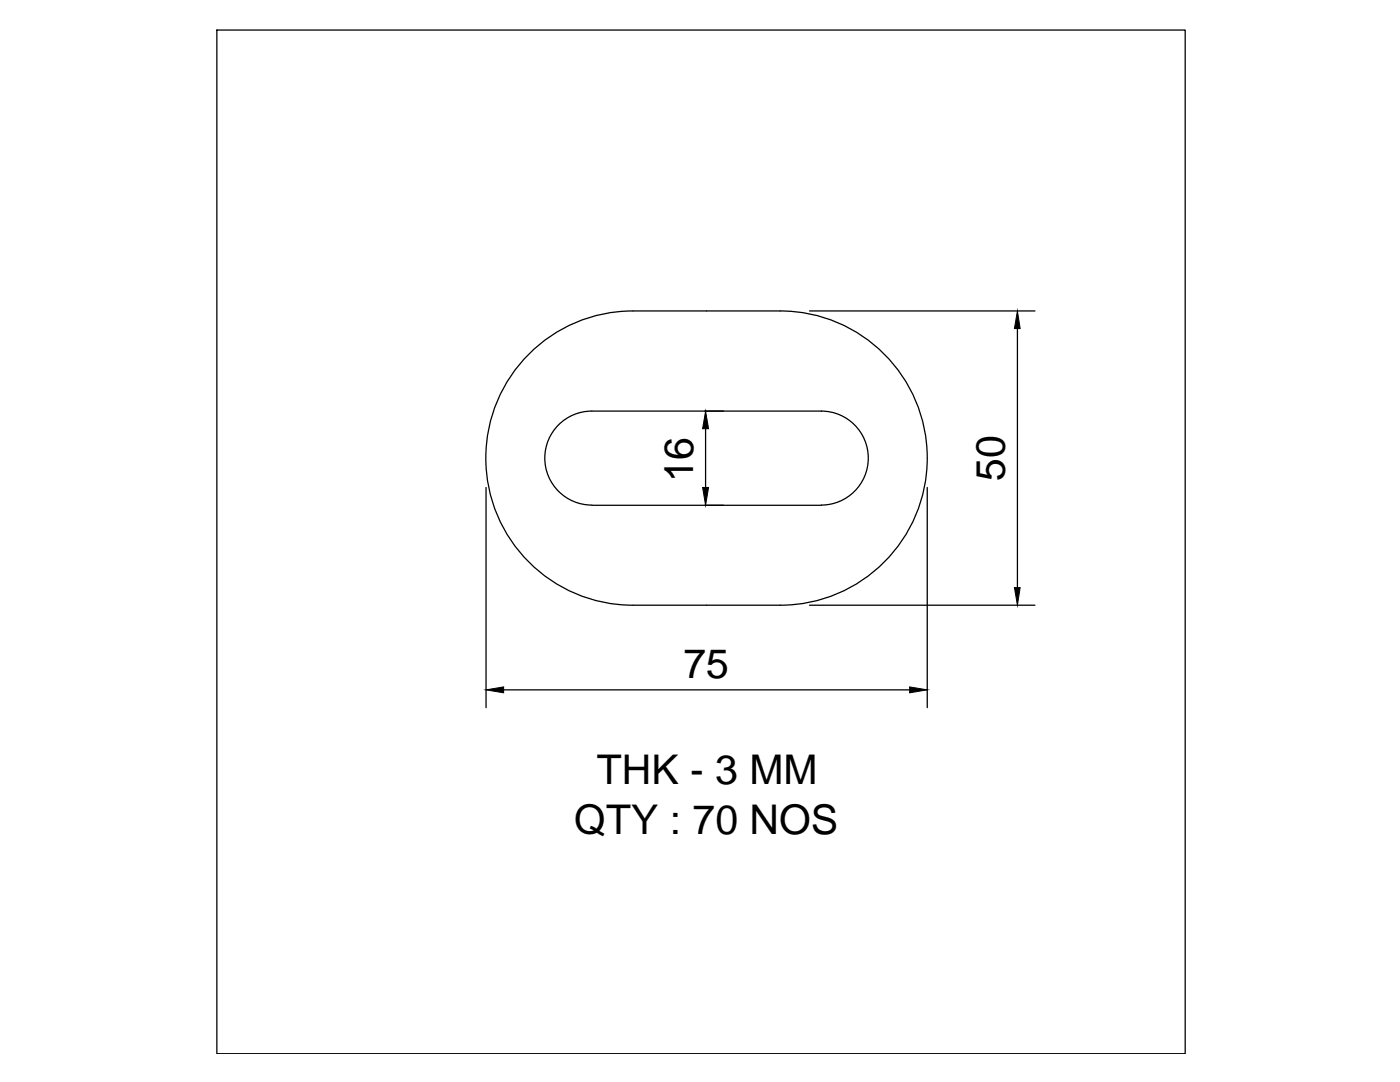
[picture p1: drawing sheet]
<svg xmlns="http://www.w3.org/2000/svg" width="279mm" height="216mm" viewBox="0 0 279 216" stroke-linecap="round" stroke-linejoin="round" font-family="sans-serif">
<!-- layer: 0 -->
<g fill="none" stroke="#000" stroke-width=".25">
<path d="M43.3 6h193.2v204.3h-193.2zM105.6 70.6a29.3 29.3 0 0 1 20.7-8.6h29.4a29.4 29.4 0 0 1 29.4 29.4 29.4 29.4 0 0 1-29.4 29.4h-29.4a29.4 29.4 0 0 1-27.1-18.2 29.4 29.4 0 0 1 6.4-32zM161.6 62h45M203 65.6v51.6M97 97.3v43.9M118.1 82a9.4 9.4 0 0 0-9.4 9.4 9.4 9.4 0 0 0 9.4 9.4M118.1 82h45.8M140.8 85.5v11.8M163.9 82a9.4 9.4 0 0 1 9.4 9.4 9.4 9.4 0 0 1-9.4 9.4M185.1 97.3v43.9M118.1 100.8h45.8M100.5 137.7h81"/>
<path d="M161.6 120.8h45"/>
</g>
<path d="M203 62l.6 3.6h-1.1zM140.2 97.3h1.2l-.6 3.5zM140.8 82l.6 3.5h-1.2zM202.5 117.2h1.1l-.6 3.6zM97 137.7l3.5-.6v1.1zM181.5 137.1l3.6 .6-3.6 .5z" fill="#000" stroke="#000" stroke-width=".2"/>
<g font-size="8.2">
<text x="200.5" y="96" transform="rotate(-90 200.5 96)">50</text>
<text x="138.4" y="96.3" transform="rotate(-90 138.4 96.3)">16</text>
<text x="136.4" y="135.2">75</text>
<text x="119.1" y="156.5">THK - 3 MM</text>
<text x="114.6" y="166.4">QTY : 70 NOS</text>
</g>
</svg>
